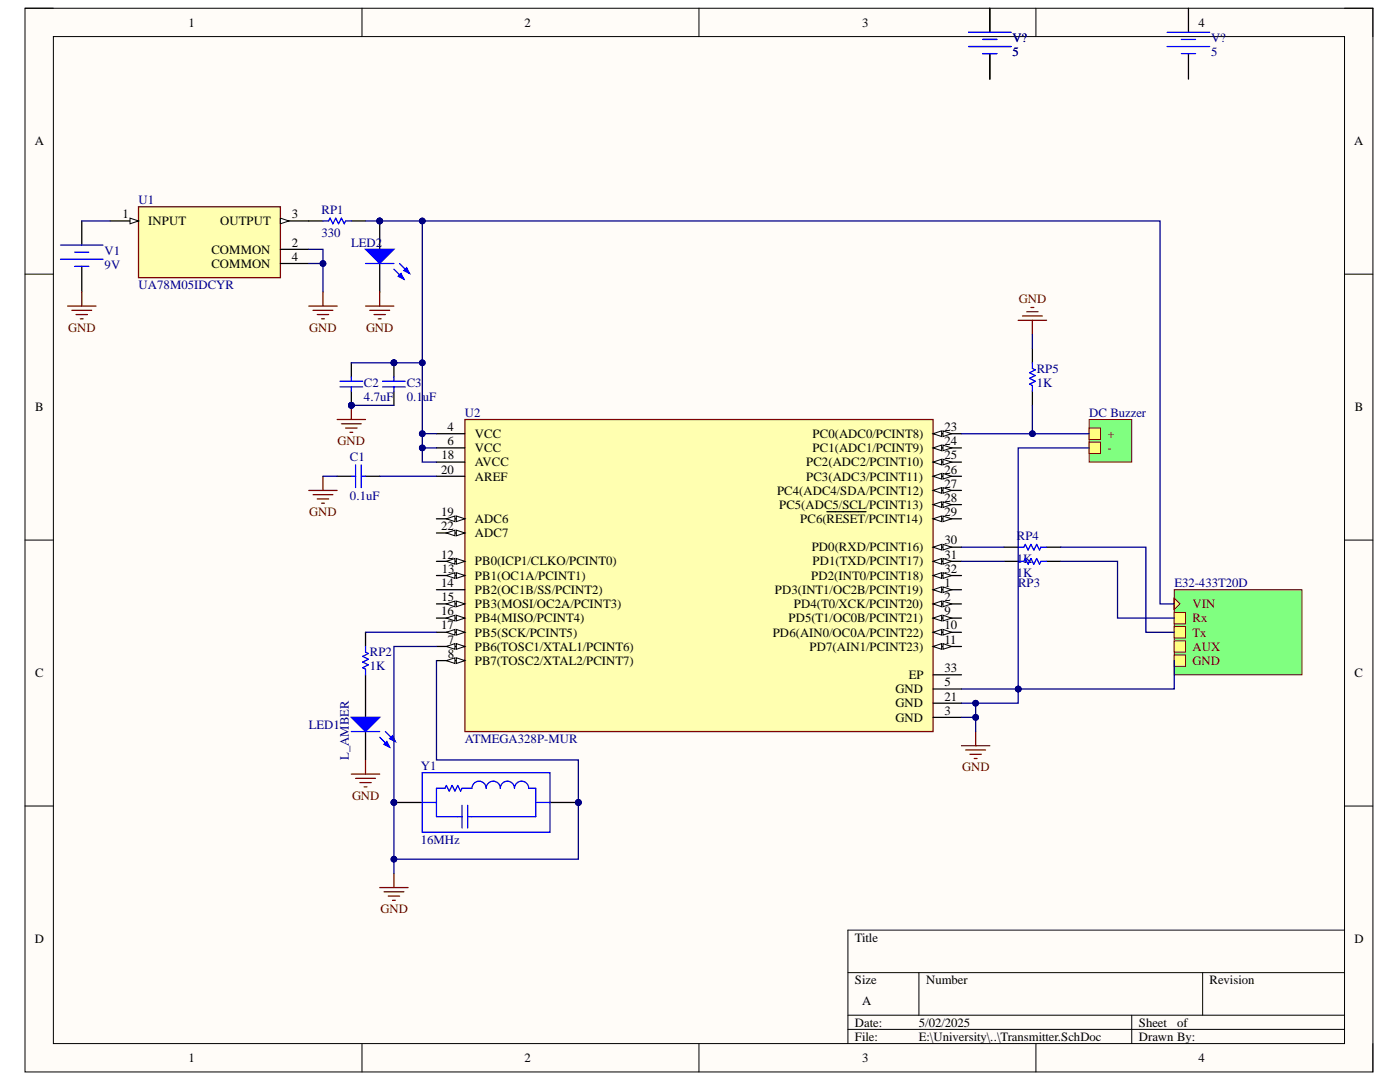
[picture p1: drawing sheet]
# Altium schematic sheet Transmitter.SchDoc
size A

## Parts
(Parts that share a designator on the sheet are numbered #1, #2 ... from top to bottom, then left to right.)
C1  value 0.1uF  (hidden comment: Capacitor)
C2  value 4.7uF  (hidden comment: Capacitor)
C3  value 0.1uF  (hidden comment: Capacitor)
LED1  L_AMBER
LED2  Light-Emitting Diode  (value not drawn)
RP1  value 330  (hidden comment: Resistor)
RP2  value 1K  (hidden comment: Resistor)
RP3  value 1K  (hidden comment: Resistor)
RP4  value 1K  (hidden comment: Resistor)
RP5  value 1K  (hidden comment: Resistor)
U1  UA78M05IDCYR  [FP-DCY0004A-MFG]
U2  ATMEGA328P-MUR  [FP-32M1-A-IPC_A]
V1  DC Magnitude: 9V  (hidden comment: Constant Voltage Source)
V?#1  DC Magnitude: 5  (hidden comment: Constant Voltage Source)
V?#2  DC Magnitude: 5  (hidden comment: Constant Voltage Source)
V?#3  DC Magnitude: 5  (hidden comment: Constant Voltage Source)
V?#4  DC Magnitude: 5  (hidden comment: Constant Voltage Source)
V?#5  DC Magnitude: 5  (hidden comment: Constant Voltage Source)
Y1  16MHz

## Sub-sheets
DC Buzzer = File Name: +, -
r = E32-433T20D: Rx, Tx, GND, VIN (in), AUX

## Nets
GND: C1.1 C2.1 C3.1 LED1.2(K) LED2.2(K) RP5.2 U1.2(COMMON) U1.4(COMMON) U2.3(GND) U2.5(GND) U2.7(PB6(TOSC1/XTAL1/PCINT6)) U2.8(PB7(TOSC2/XTAL2/PCINT7)) U2.21(GND) V1.2 Y1.1 Y1.2 ; sheet r/GND, sheet DC Buzzer/-
NetC1_2: C1.2 U2.20(AREF)
NetC2_2: C2.2 C3.2 LED2.1(A) RP1.2 U2.4(VCC) U2.6(VCC) U2.18(AVCC) ; sheet r/VIN
NetLED1_1: LED1.1(A) RP2.1
NetRP1_1: RP1.1 U1.3(OUTPUT)
NetRP2_2: RP2.2 U2.17(PB5(SCK/PCINT5))
NetRP3_1: RP3.1 U2.31(PD1(TXD/PCINT17))
NetRP3_2: RP3.2 ; sheet r/Rx
NetRP4_1: RP4.1 U2.30(PD0(RXD/PCINT16))
NetRP4_2: RP4.2 ; sheet r/Tx
NetRP5_1: RP5.1 U2.23(PC0(ADC0/PCINT8)) ; sheet DC Buzzer/+
NetU1_1: U1.1(INPUT) V1.1
NetV?#3_1: V?#3.1 V?#4.1
NetV?#3_2: V?#3.2 V?#4.2

Not connected (* = marked no-connect by the designer): U2 1(PD3(INT1/OC2B/PCINT19)) 2(PD4(T0/XCK/PCINT20)) 9(PD5(T1/OC0B/PCINT21)) 10(PD6(AIN0/OC0A/PCINT22)) 11(PD7(AIN1/PCINT23)) 12(PB0(ICP1/CLKO/PCINT0)) 13(PB1(OC1A/PCINT1)) 14(PB2(OC1B/SS/PCINT2)) 15(PB3(MOSI/OC2A/PCINT3)) 16(PB4(MISO/PCINT4)) 19(ADC6) 22(ADC7) 24(PC1(ADC1/PCINT9)) 25(PC2(ADC2/PCINT10)) 26(PC3(ADC3/PCINT11)) 27(PC4(ADC4/SDA/PCINT12)) 28(PC5(ADC5/SCL/PCINT13)) 29(PC6(~{RESET}/PCINT14)) 32(PD2(INT0/PCINT18)) 33(EP); V?#1 1 2; V?#2 1 2; V?#5 1 2
